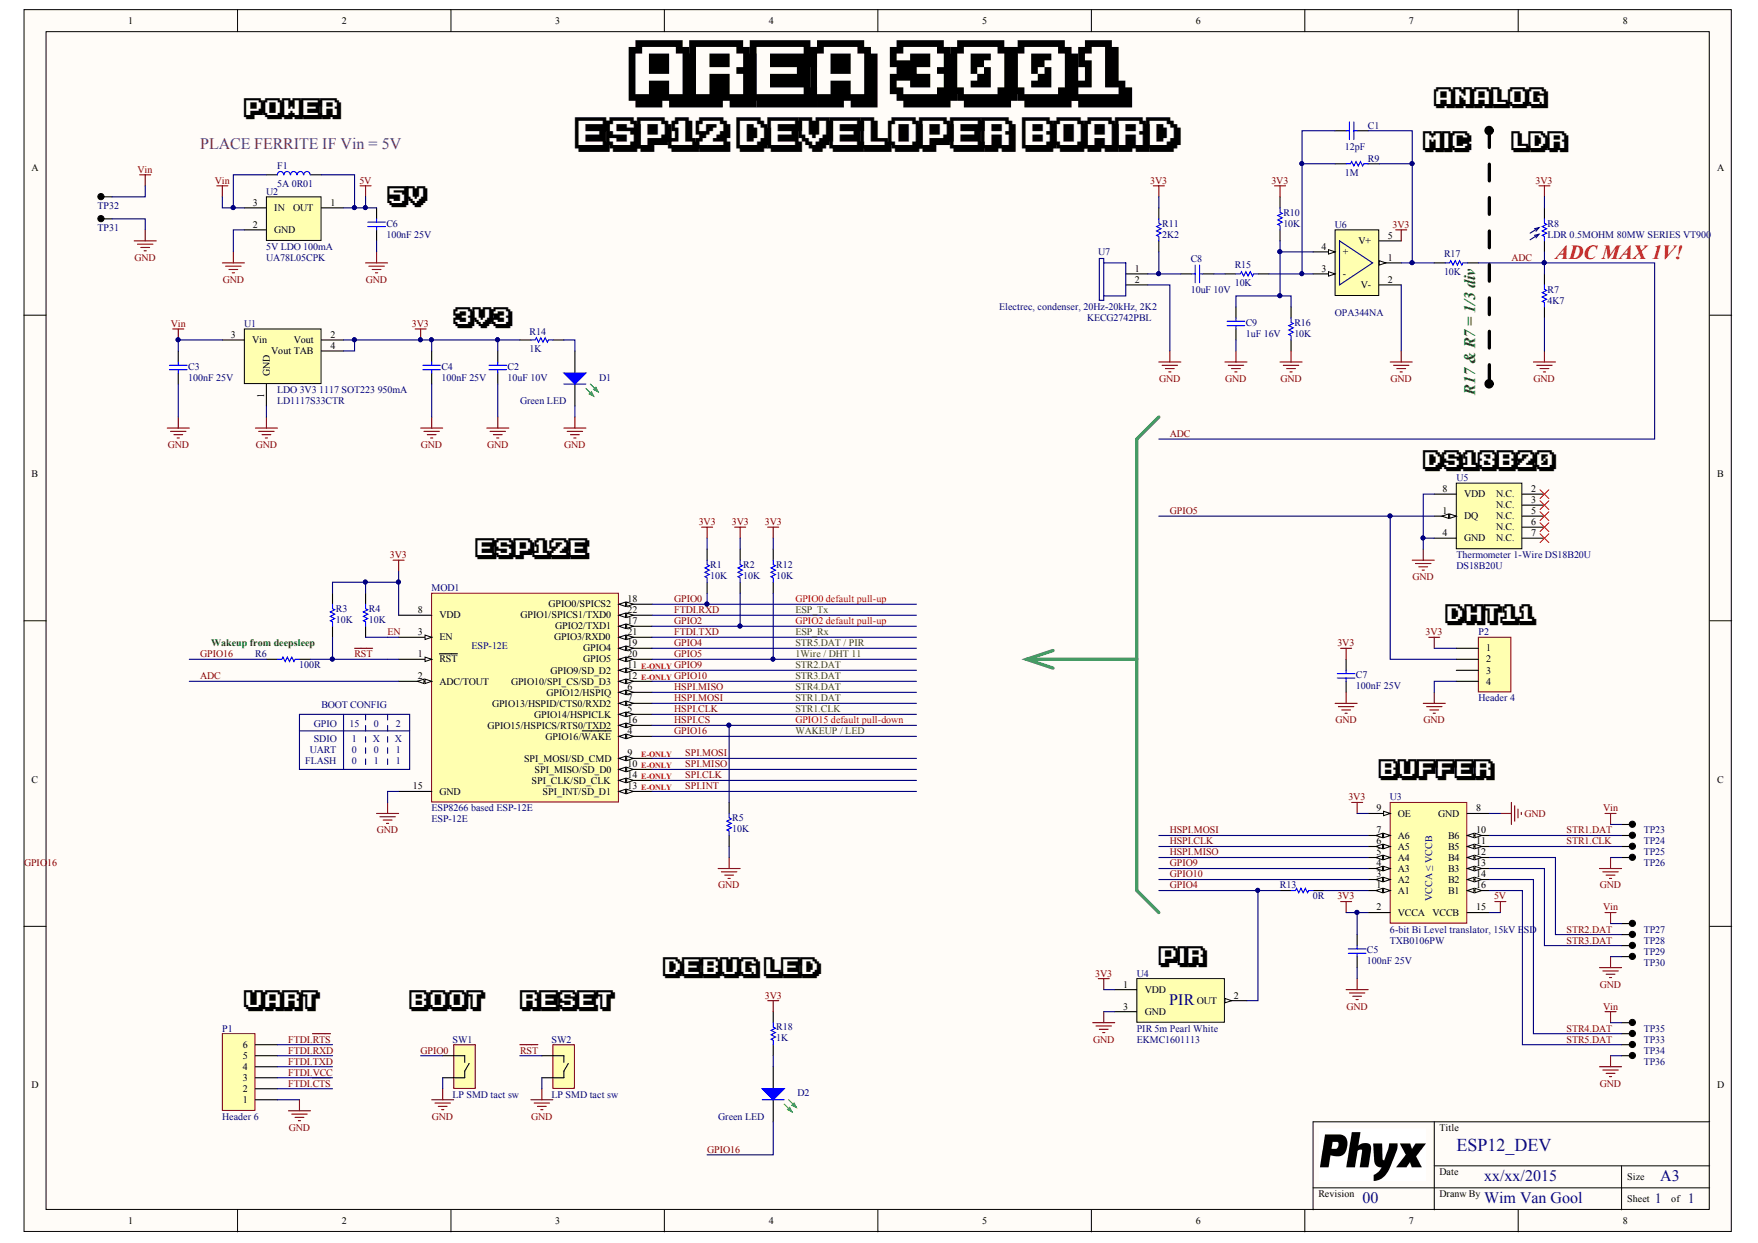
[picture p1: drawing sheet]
# Altium project ESP12_DEV_00.PrjPcb
PCB_ENGINEER: WimVG; PCB_REV: 00; PCB_TITLE: ESP12_DEV
1 sheet, 56 parts. Net scope: global (net labels, ports and power ports of the same name join across sheets).
Board file: ESP12_DEV_00.PcbDoc

## Sheet ESP12_DEV_00.SchDoc: ESP12_DEV
size A3; Date: 18/06/2015; DrawnBy: Wim Van Gool; Revision: 00; SheetNumber: 1; SheetTotal: 1; PageSetup: Record=PageOptions¦CenterHorizontal=True¦CenterVertical=True¦PrintScale=0.70¦XCorrection=1.00¦YCorrection=1.00¦PrintKind=1¦BorderSize=5000000¦LeftOffset=0¦BottomOffset=0¦Orientation=2¦PaperLength=1000¦PaperWidth=1000¦Scale=100¦PaperSource=15¦PrintQuality=600¦MediaType=1¦DitherType=10¦PrintScaleMode=1¦PaperKind=A4 (210 x 297 mm)¦PaperIndex=9

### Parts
C1  value 12pF  [C0603]  (hidden comment: CAP_CERAMIC)
C2  value 10uF 10V  [C0805]  (hidden comment: CAP_CERAMIC)
C3  value 100nF 25V  [C0805]  (hidden comment: CAP_CERAMIC)
C4  value 100nF 25V  [C0805]  (hidden comment: CAP_CERAMIC)
C5  value 100nF 25V  [C0805]  (hidden comment: CAP_CERAMIC)
C6  value 100nF 25V  [C0805]  (hidden comment: CAP_CERAMIC)
C7  value 100nF 25V  [C0805]  (hidden comment: CAP_CERAMIC)
C8  value 10uF 10V  [C0805]  (hidden comment: CAP_CERAMIC)
C9  value 1uF 16V  [C0603]  (hidden comment: CAP_CERAMIC)
D1  Green LED  [LED_0805_GR]
D2  Green LED  [LED_0805_GR]
F1  value 5A 0R01  [L0805]  (hidden comment: FERRITE)
MOD1  ESP8266 based ESP-12E  value ESP-12E  [ESP-12E]
P1  Header 6  [HDR1X6]
P2  Header 4  [HDR1X4]
R1  value 10K  [R0603]  (hidden comment: RESISTOR)
R2  value 10K  [R0603]  (hidden comment: RESISTOR)
R3  value 10K  [R0603]  (hidden comment: RESISTOR)
R4  value 10K  [R0603]  (hidden comment: RESISTOR)
R5  value 10K  [R0603]  (hidden comment: RESISTOR)
R6  value 100R  [R0603]  (hidden comment: RESISTOR)
R7  value 4K7  [R0603]  (hidden comment: RESISTOR)
R8  LDR 0.5MOHM 80MW SERIES VT900  [VT900]
R9  value 1M  [R0603]  (hidden comment: RESISTOR)
R10  value 10K  [R0603]  (hidden comment: RESISTOR)
R11  value 2K2  [R0603]  (hidden comment: RESISTOR)
R12  value 10K  [R0603]  (hidden comment: RESISTOR)
R13  value 0R  [R0603]  (hidden comment: RESISTOR)
R14  value 1K  [R0603]  (hidden comment: RESISTOR)
R15  value 10K  [R0603]  (hidden comment: RESISTOR)
R16  value 10K  [R0603]  (hidden comment: RESISTOR)
R17  value 10K  [R0603]  (hidden comment: RESISTOR)
R18  value 1K  [R0603]  (hidden comment: RESISTOR)
SW1  LP SMD tact sw  [CK_KMR4]
SW2  LP SMD tact sw  [CK_KMR4]
TP23  TEST_PAD  [TP_2x3mm]  (value not drawn)
TP24  TEST_PAD  [TP_2x3mm]  (value not drawn)
TP25  TEST_PAD  [TP_2x3mm]  (value not drawn)
TP26  TEST_PAD  [TP_2x3mm]  (value not drawn)
TP27  TEST_PAD  [TP_2x3mm]  (value not drawn)
TP28  TEST_PAD  [TP_2x3mm]  (value not drawn)
TP29  TEST_PAD  [TP_2x3mm]  (value not drawn)
TP30  TEST_PAD  [TP_2x3mm]  (value not drawn)
TP31  TEST_PAD  [TP_2x3mm]  (value not drawn)
TP32  TEST_PAD  [TP_2x3mm]  (value not drawn)
TP33  TEST_PAD  [TP_2x3mm]  (value not drawn)
TP34  TEST_PAD  [TP_2x3mm]  (value not drawn)
TP35  TEST_PAD  [TP_2x3mm]  (value not drawn)
TP36  TEST_PAD  [TP_2x3mm]  (value not drawn)
U1  LDO 3V3 1117 SOT223 950mA  value LD1117S33CTR  [SOT223]
U2  5V LDO 100mA  value UA78L05CPK  [TI_PK]
U3  6-bit Bi Level translator, 15kV ESD  value TXB0106PW  [TI_PW_R-PDSO-G16]
U4  PIR 5m Pearl White  value EKMC1601113  [PAN_EKMC1601113]
U5  Thermometer 1-Wire DS18B20U  value DS18B20U  [MAX_uSOP8]
U6  value OPA344NA  [TI_DBV_R-PDSO-G5]  (hidden comment: Low Power, Single supply, Rail-to-Rail opamp)
U7  Electrec, condenser, 20Hz-20kHz, 2K2  value KECG2742PBL  [MIC_2742PB]

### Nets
3V3: C2.1 C4.1 C5.1 C7.1 MOD1.8(VDD) P2.1 R1.1 R2.1 R3.1 R4.1 R8.1 R10.2 R11.1 R12.1 R14.1 R18.1 U1.2(Vout) U1.4(Vout_TAB) U3.2(VCCA) U3.9(OE) U4.1(VDD) U6.5(V+)
5V: C6.1 F1.2 U2.1(OUT) U3.15(VCCB)
GND: C2.2 C3.2 C4.2 C5.2 C6.2 C7.2 C9.2 D1.2(K) MOD1.15(GND) P1.1 P2.4 R5.2 R7.2 R16.1 SW1.2 SW2.2 TP26.1 TP30.1 TP31.1 TP36.1 U1.1(GND) U2.2(GND) U3.8(GND) U4.3(GND) U5.4(GND) U5.8(VDD) U6.2(V-) U7.2
Vin: C3.1 F1.1 TP23.1 TP27.1 TP32.1 TP35.1 U1.3(Vin) U2.3(IN)
ADC: MOD1.2(ADC/TOUT) R7.1 R8.2 R17.1
EN: MOD1.3(EN) R4.2
FTDI.~{CTS}: P1.2
FTDI.~{RTS}: P1.6
FTDI.RXD: MOD1.22(GPIO1/SPICS1/TXD0) P1.5
FTDI.TXD: MOD1.21(GPIO3/RXD0) P1.4
FTDI.VCC: P1.3
GPIO0: MOD1.18(GPIO0/SPICS2) R1.2 SW1.1
GPIO2: MOD1.17(GPIO2/TXD1) R2.2
GPIO4: MOD1.19(GPIO4) R13.2 U4.2(OUT)
GPIO5: MOD1.20(GPIO5) P2.2 R12.2 U5.1(DQ)
GPIO9: MOD1.11(GPIO9/SD_D2) U3.4(A3)
GPIO10: MOD1.12(GPIO10/SPI_CS/SD_D3) U3.3(A2)
GPIO16: D2.2(K) MOD1.4(GPIO16/~{WAKE}) R6.2
HSPI.CLK: MOD1.5(GPIO14/HSPICLK) U3.6(A5)
HSPI.CS: MOD1.16(GPIO15/HSPICS/RTS0/TXD2) R5.1
HSPI.MISO: MOD1.6(GPIO12/HSPIQ) U3.5(A4)
HSPI.MOSI: MOD1.7(GPIO13/HSPID/CTS0/RXD2) U3.7(A6)
~{RST}: MOD1.1(~{RST}) R3.2 R6.1 SW2.1
SPI.CLK: MOD1.14(SPI_CLK/SD_CLK)
SPI.INT: MOD1.13(SPI_INT/SD_D1)
SPI.MISO: MOD1.10(SPI_MISO/SD_D0)
SPI.MOSI: MOD1.9(SPI_MOSI/SD_CMD)
STR1.CLK: TP25.1 U3.11(B5)
STR1.DAT: TP24.1 U3.10(B6)
STR2.DAT: TP28.1 U3.12(B4)
STR3.DAT: TP29.1 U3.13(B3)
STR4.DAT: TP33.1 U3.14(B2)
STR5.DAT: TP34.1 U3.16(B1)
NetC1_1: C1.1 R9.1 R17.2 U6.1(OUT)
NetC1_2: C1.2 R9.2 R15.1 U6.3(-)
NetC8_1: C8.1 R15.2
NetC8_2: C8.2 R11.2 U7.1
NetC9_1: C9.1 R10.1 R16.2 U6.4(+)
NetD1_1: D1.1(A) R14.2
NetD2_1: D2.1(A) R18.2
NetR13_1: R13.1 U3.1(A1)

Not connected (* = marked no-connect by the designer): P2 3; U5 2(N.C.)* 3(N.C.)* 5(N.C.)* 6(N.C.)* 7(N.C.)*

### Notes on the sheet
- (near F1) PLACE FERRITE IF Vin = 5V
- POWER
- AREA 3001
- ESP12 Developer Board
- MIC
- Analog
- LDR
- (near C6) 5V
- (near R8) ADC MAX 1V!
- 3V3
- (near R17) R17 & R7 = 1/3 div
- (near U5) DS18B20
- ESP12E
- (near R6) Wakeup from deepsleep
- (near R12) GPIO0 default pull-up
- (near R12) GPIO2 default pull-up
- STR5.DAT / PIR
- ESP_Rx
- (near R12) ESP_Tx
- (near P2) DHT11
- (near MOD1) E-ONLY
- STR2.DAT
- STR3.DAT
- STR1.DAT
- 1Wire / DHT 11
- STR4.DAT
- GPIO
- SDIO
- UART
- FLASH
- 15
- 1
- 0
- BOOT CONFIG
- X
- (near MOD1) 2
- (near MOD1) X
- (near MOD1) 1
- GPIO15 default pull-down
- STR1.CLK
- WAKEUP / LED
- (near U3) OE AND GND SWAPPED!
- (near U3) Buffer
- DEBUG LED
- (near U4) PIR
- (near P1) UART
- BOOT
- RESET
- Title
- Revision
- Date
- Dranw By
- Size
- A3
- Sheet
- of
- Labels drawn without touching a wire or pin: GPIO16

## Assembly variants
12V_LED: not fitted C1 C8 C9 F1 P2 R7 R8 R9 R10 R11 R15 R16 R17 U4 U5 U6 U7
5V_LED: not fitted C1 C8 C9 P2 R7 R8 R9 R10 R11 R15 R16 R17 U2 U4 U5 U6 U7
5V_1: not fitted R8 R13 U2 U5
5V_2: not fitted C1 C8 C9 P2 R9 R10 R11 R13 R15 R16 R17 U2 U6 U7
